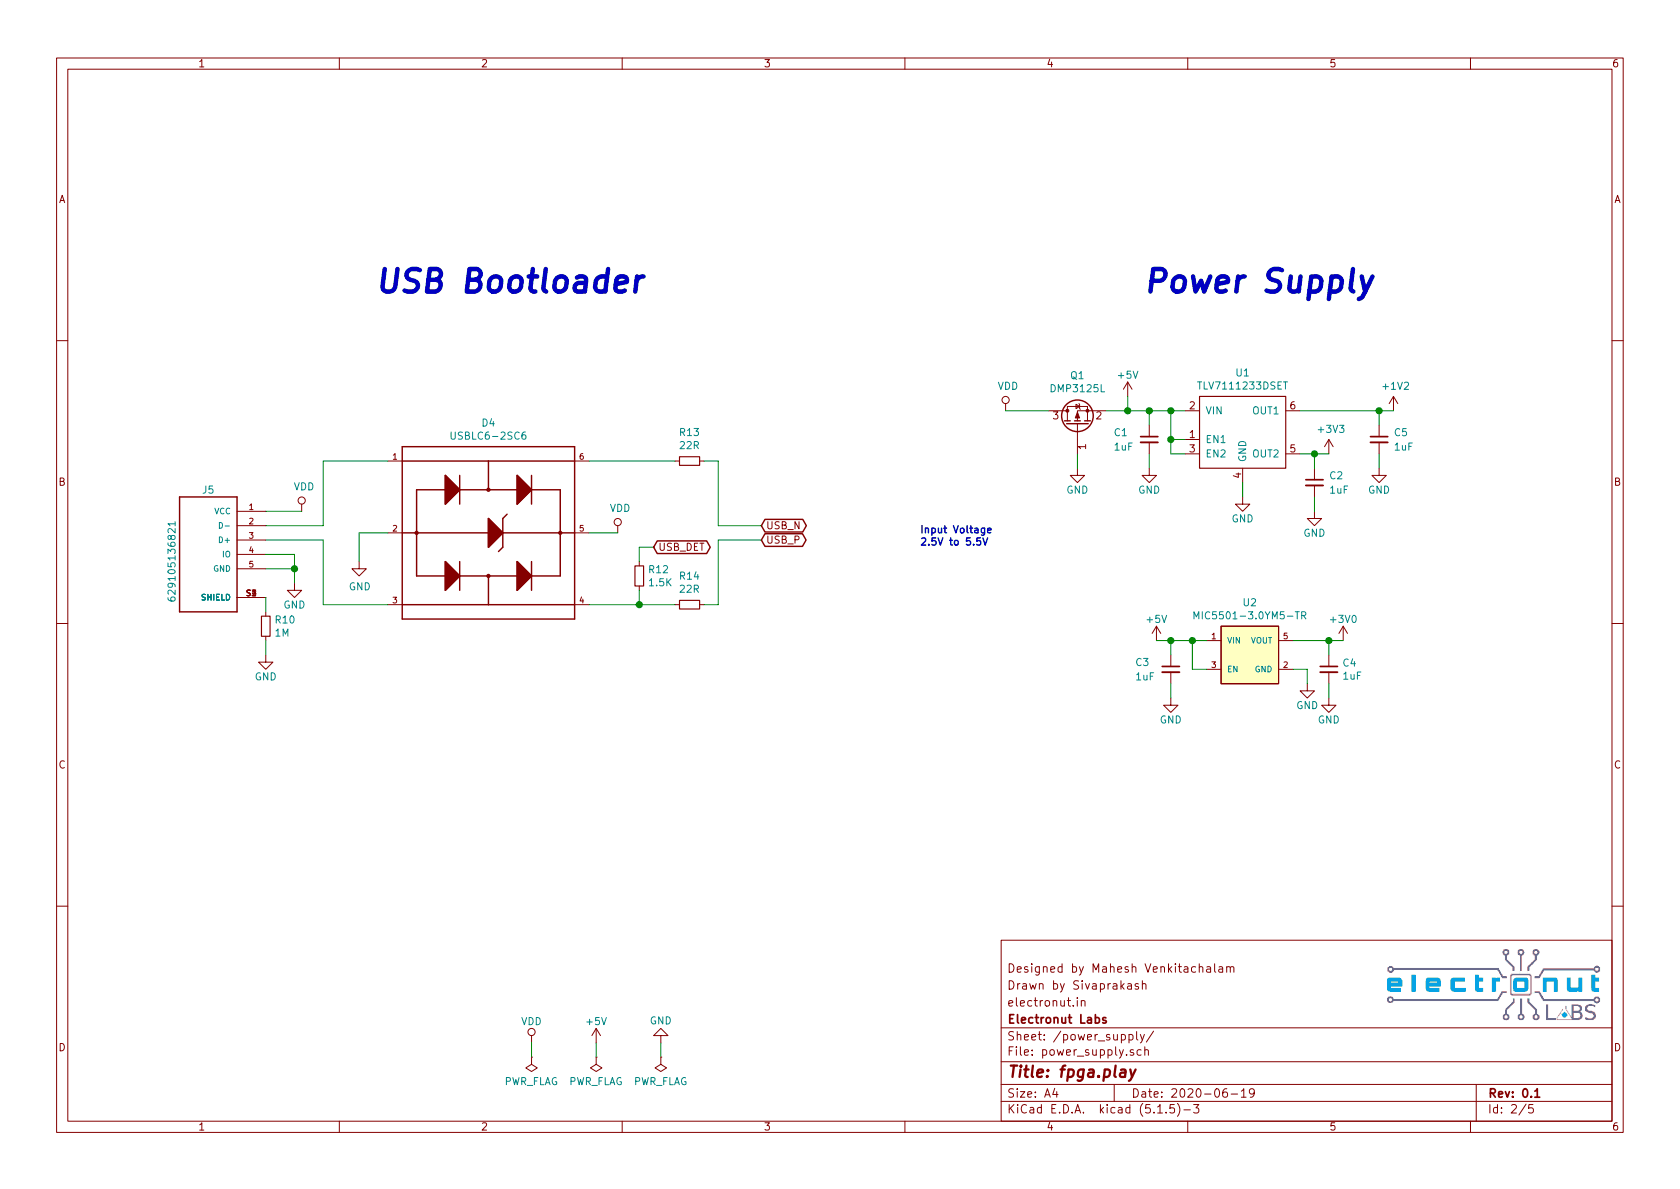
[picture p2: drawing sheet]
EESchema Schematic File Version 4
EELAYER 30 0
EELAYER END
$Descr A4 11693 8268
encoding utf-8
Sheet 2 5
Title "fpga.play"
Date "2020-06-19"
Rev "0.1"
Comp "Electronut Labs"
Comment1 "electronut.in"
Comment2 "Drawn by Sivaprakash"
Comment3 "Designed by Mahesh Venkitachalam"
Comment4 ""
$EndDescr
$Comp
L Device:C_Small C1
U 1 1
P 8000 3050
F 0 "C1" H 7750 3100 50  0000 L CNN
F 1 "1uF" H 7750 3000 50  0000 L CNN
F 2 "Capacitor_SMD:C_0603_1608Metric" H 8000 3050 50  0001 C CNN
F 3 "~" H 8000 3050 50  0001 C CNN
	1    8000 3050
	1    0    0    -1  
$EndComp
$Comp
L power:GND #PWR0103
U 1 1
P 8000 3250
F 0 "#PWR0103" H 8000 3000 50  0001 C CNN
F 1 "GND" H 8000 3100 50  0000 C CNN
F 2 "" H 8000 3250 50  0001 C CNN
F 3 "" H 8000 3250 50  0001 C CNN
	1    8000 3250
	1    0    0    -1  
$EndComp
$Comp
L Device:C_Small C3
U 1 1
P 8150 4650
F 0 "C3" H 7900 4700 50  0000 L CNN
F 1 "1uF" H 7900 4600 50  0000 L CNN
F 2 "Capacitor_SMD:C_0603_1608Metric" H 8150 4650 50  0001 C CNN
F 3 "~" H 8150 4650 50  0001 C CNN
	1    8150 4650
	1    0    0    -1  
$EndComp
$Comp
L Device:C_Small C2
U 1 1
P 9150 3350
F 0 "C2" H 9250 3400 50  0000 L CNN
F 1 "1uF" H 9250 3300 50  0000 L CNN
F 2 "Capacitor_SMD:C_0603_1608Metric" H 9150 3350 50  0001 C CNN
F 3 "~" H 9150 3350 50  0001 C CNN
	1    9150 3350
	1    0    0    -1  
$EndComp
$Comp
L Device:C_Small C5
U 1 1
P 9600 3050
F 0 "C5" H 9700 3100 50  0000 L CNN
F 1 "1uF" H 9700 3000 50  0000 L CNN
F 2 "Capacitor_SMD:C_0603_1608Metric" H 9600 3050 50  0001 C CNN
F 3 "~" H 9600 3050 50  0001 C CNN
	1    9600 3050
	1    0    0    -1  
$EndComp
$Comp
L power:+3V0 #PWR0116
U 1 1
P 9350 4450
F 0 "#PWR0116" H 9350 4300 50  0001 C CNN
F 1 "+3V0" H 9350 4600 50  0000 C CNN
F 2 "" H 9350 4450 50  0001 C CNN
F 3 "" H 9350 4450 50  0001 C CNN
	1    9350 4450
	1    0    0    -1  
$EndComp
Wire Wire Line
	8000 3150 8000 3250
Wire Wire Line
	8000 2850 8000 2950
$Comp
L power:GND #PWR0110
U 1 1
P 8150 4850
F 0 "#PWR0110" H 8150 4600 50  0001 C CNN
F 1 "GND" H 8150 4700 50  0000 C CNN
F 2 "" H 8150 4850 50  0001 C CNN
F 3 "" H 8150 4850 50  0001 C CNN
	1    8150 4850
	1    0    0    -1  
$EndComp
Wire Wire Line
	8150 4750 8150 4850
$Comp
L Device:C_Small C4
U 1 1
P 9250 4650
F 0 "C4" H 9342 4696 50  0000 L CNN
F 1 "1uF" H 9342 4605 50  0000 L CNN
F 2 "Capacitor_SMD:C_0603_1608Metric" H 9250 4650 50  0001 C CNN
F 3 "~" H 9250 4650 50  0001 C CNN
	1    9250 4650
	1    0    0    -1  
$EndComp
Wire Wire Line
	9250 4550 9250 4450
Wire Wire Line
	9250 4450 9350 4450
Wire Wire Line
	9250 4750 9250 4850
$Comp
L power:GND #PWR0115
U 1 1
P 9250 4850
F 0 "#PWR0115" H 9250 4600 50  0001 C CNN
F 1 "GND" H 9250 4700 50  0000 C CNN
F 2 "" H 9250 4850 50  0001 C CNN
F 3 "" H 9250 4850 50  0001 C CNN
	1    9250 4850
	1    0    0    -1  
$EndComp
Text Notes 6400 3800 0    50   ~ 10
Input Voltage\n2.5V to 5.5V
$Comp
L power:+5V #PWR0104
U 1 1
P 7850 2750
F 0 "#PWR0104" H 7850 2600 50  0001 C CNN
F 1 "+5V" H 7850 2900 50  0000 C CNN
F 2 "" H 7850 2750 50  0001 C CNN
F 3 "" H 7850 2750 50  0001 C CNN
	1    7850 2750
	1    0    0    -1  
$EndComp
$Comp
L Device:Q_PMOS_GSD Q1
U 1 1
P 7500 2950
F 0 "Q1" V 7842 2950 50  0000 C CNN
F 1 "DMP3125L" V 7751 2950 50  0000 C CNN
F 2 "Package_TO_SOT_SMD:SOT-23" H 7700 3050 50  0001 C CNN
F 3 "~" H 7500 2950 50  0001 C CNN
	1    7500 2950
	0    -1   -1   0   
$EndComp
Wire Wire Line
	7850 2850 7850 2750
Wire Wire Line
	7500 3150 7500 3250
$Comp
L power:GND #PWR0112
U 1 1
P 7500 3250
F 0 "#PWR0112" H 7500 3000 50  0001 C CNN
F 1 "GND" H 7500 3100 50  0000 C CNN
F 2 "" H 7500 3250 50  0001 C CNN
F 3 "" H 7500 3250 50  0001 C CNN
	1    7500 3250
	1    0    0    -1  
$EndComp
Wire Wire Line
	7300 2850 7000 2850
$Comp
L power:VDD #PWR0152
U 1 1
P 7000 2850
F 0 "#PWR0152" H 7000 2700 50  0001 C CNN
F 1 "VDD" H 7017 3023 50  0000 C CNN
F 2 "" H 7000 2850 50  0001 C CNN
F 3 "" H 7000 2850 50  0001 C CNN
	1    7000 2850
	1    0    0    -1  
$EndComp
Text Notes 7950 2050 0    157  Italic 31
Power Supply
$Comp
L power:PWR_FLAG #FLG0101
U 1 1
P 4600 7350
F 0 "#FLG0101" H 4600 7425 50  0001 C CNN
F 1 "PWR_FLAG" H 4600 7523 50  0000 C CNN
F 2 "" H 4600 7350 50  0001 C CNN
F 3 "~" H 4600 7350 50  0001 C CNN
	1    4600 7350
	-1   0    0    1   
$EndComp
$Comp
L power:GND #PWR0125
U 1 1
P 4600 7250
F 0 "#PWR0125" H 4600 7000 50  0001 C CNN
F 1 "GND" H 4600 7100 50  0000 C CNN
F 2 "" H 4600 7250 50  0001 C CNN
F 3 "" H 4600 7250 50  0001 C CNN
	1    4600 7250
	-1   0    0    1   
$EndComp
$Comp
L power:VDD #PWR0150
U 1 1
P 3700 7250
F 0 "#PWR0150" H 3700 7100 50  0001 C CNN
F 1 "VDD" H 3700 7400 50  0000 C CNN
F 2 "" H 3700 7250 50  0001 C CNN
F 3 "" H 3700 7250 50  0001 C CNN
	1    3700 7250
	1    0    0    -1  
$EndComp
$Comp
L power:+5V #PWR0151
U 1 1
P 4150 7250
F 0 "#PWR0151" H 4150 7100 50  0001 C CNN
F 1 "+5V" H 4150 7400 50  0000 C CNN
F 2 "" H 4150 7250 50  0001 C CNN
F 3 "" H 4150 7250 50  0001 C CNN
	1    4150 7250
	1    0    0    -1  
$EndComp
$Comp
L power:PWR_FLAG #FLG0106
U 1 1
P 4150 7350
F 0 "#FLG0106" H 4150 7425 50  0001 C CNN
F 1 "PWR_FLAG" H 4150 7523 50  0000 C CNN
F 2 "" H 4150 7350 50  0001 C CNN
F 3 "~" H 4150 7350 50  0001 C CNN
	1    4150 7350
	-1   0    0    1   
$EndComp
$Comp
L power:PWR_FLAG #FLG0107
U 1 1
P 3700 7350
F 0 "#FLG0107" H 3700 7425 50  0001 C CNN
F 1 "PWR_FLAG" H 3700 7523 50  0000 C CNN
F 2 "" H 3700 7350 50  0001 C CNN
F 3 "~" H 3700 7350 50  0001 C CNN
	1    3700 7350
	-1   0    0    1   
$EndComp
Wire Wire Line
	3700 7350 3700 7250
Wire Wire Line
	4150 7350 4150 7250
Wire Wire Line
	4600 7250 4600 7350
$Comp
L fpga-play:629105136821 J5
U 1 1
P 1450 3850
F 0 "J5" H 1450 4300 50  0000 C CNN
F 1 "629105136821" V 1700 3800 50  0000 C CNN
F 2 "fpga-play:WE_629105136821" H 1450 3850 50  0001 L BNN
F 3 "P" H 1450 3850 50  0001 L BNN
F 4 "Manufacturer Recommendations" H 1450 3850 50  0001 L BNN "Field4"
F 5 "Wurth Electronics" H 1450 3850 50  0001 L BNN "Field5"
	1    1450 3850
	-1   0    0    -1  
$EndComp
Wire Wire Line
	1850 3550 2100 3550
$Comp
L fpga-play:USBLC6-2SC6 D4
U 1 1
P 3400 3700
F 0 "D4" H 3400 4467 50  0000 C CNN
F 1 "USBLC6-2SC6" H 3400 4376 50  0000 C CNN
F 2 "fpga-play:SOT95P280X145-6N" H 3400 3700 50  0001 L BNN
F 3 "STMicroelectronics" H 3400 3700 50  0001 L BNN
F 4 "1.45mm" H 3400 3700 50  0001 L BNN "Field4"
F 5 "5" H 3400 3700 50  0001 L BNN "Field5"
F 6 "IPC-7351B" H 3400 3700 50  0001 L BNN "Field6"
	1    3400 3700
	1    0    0    -1  
$EndComp
$Comp
L Device:R_Small R12
U 1 1
P 4450 4000
F 0 "R12" H 4509 4046 50  0000 L CNN
F 1 "1.5K" H 4509 3955 50  0000 L CNN
F 2 "Resistor_SMD:R_0603_1608Metric" H 4450 4000 50  0001 C CNN
F 3 "~" H 4450 4000 50  0001 C CNN
	1    4450 4000
	1    0    0    -1  
$EndComp
$Comp
L Device:R_Small R14
U 1 1
P 4800 4200
F 0 "R14" V 4996 4200 50  0000 C CNN
F 1 "22R" V 4905 4200 50  0000 C CNN
F 2 "Resistor_SMD:R_0603_1608Metric" H 4800 4200 50  0001 C CNN
F 3 "~" H 4800 4200 50  0001 C CNN
	1    4800 4200
	0    -1   -1   0   
$EndComp
$Comp
L power:VDD #PWR0173
U 1 1
P 2100 3550
F 0 "#PWR0173" H 2100 3400 50  0001 C CNN
F 1 "VDD" H 2117 3723 50  0000 C CNN
F 2 "" H 2100 3550 50  0001 C CNN
F 3 "" H 2100 3550 50  0001 C CNN
	1    2100 3550
	1    0    0    -1  
$EndComp
Wire Wire Line
	2700 3200 2250 3200
Wire Wire Line
	2250 3200 2250 3650
Wire Wire Line
	2250 4200 2700 4200
Wire Wire Line
	2250 3750 2250 4200
Wire Wire Line
	2700 3700 2500 3700
Wire Wire Line
	2500 3700 2500 3900
$Comp
L power:GND #PWR0174
U 1 1
P 2500 3900
F 0 "#PWR0174" H 2500 3650 50  0001 C CNN
F 1 "GND" H 2505 3727 50  0000 C CNN
F 2 "" H 2500 3900 50  0001 C CNN
F 3 "" H 2500 3900 50  0001 C CNN
	1    2500 3900
	1    0    0    -1  
$EndComp
Wire Wire Line
	4100 3700 4300 3700
$Comp
L power:VDD #PWR0175
U 1 1
P 4300 3700
F 0 "#PWR0175" H 4300 3550 50  0001 C CNN
F 1 "VDD" H 4317 3873 50  0000 C CNN
F 2 "" H 4300 3700 50  0001 C CNN
F 3 "" H 4300 3700 50  0001 C CNN
	1    4300 3700
	1    0    0    -1  
$EndComp
Wire Wire Line
	4450 3900 4450 3800
Wire Wire Line
	1850 3750 2250 3750
Wire Wire Line
	2250 3650 1850 3650
Wire Wire Line
	1850 3850 2050 3850
Wire Wire Line
	2050 3850 2050 3950
Connection ~ 2050 3950
Wire Wire Line
	2050 3950 2050 4050
Wire Wire Line
	1850 3950 2050 3950
$Comp
L power:GND #PWR0176
U 1 1
P 2050 4050
F 0 "#PWR0176" H 2050 3800 50  0001 C CNN
F 1 "GND" H 2050 3900 50  0000 C CNN
F 2 "" H 2050 4050 50  0001 C CNN
F 3 "" H 2050 4050 50  0001 C CNN
	1    2050 4050
	1    0    0    -1  
$EndComp
$Comp
L power:GND #PWR0178
U 1 1
P 1850 4550
F 0 "#PWR0178" H 1850 4300 50  0001 C CNN
F 1 "GND" H 1850 4400 50  0000 C CNN
F 2 "" H 1850 4550 50  0001 C CNN
F 3 "" H 1850 4550 50  0001 C CNN
	1    1850 4550
	1    0    0    -1  
$EndComp
$Comp
L Device:R_Small R10
U 1 1
P 1850 4350
F 0 "R10" H 1909 4396 50  0000 L CNN
F 1 "1M" H 1909 4305 50  0000 L CNN
F 2 "Resistor_SMD:R_0603_1608Metric" H 1850 4350 50  0001 C CNN
F 3 "~" H 1850 4350 50  0001 C CNN
	1    1850 4350
	1    0    0    -1  
$EndComp
Wire Wire Line
	1850 4250 1850 4150
Wire Wire Line
	1850 4550 1850 4450
Wire Wire Line
	4100 4200 4450 4200
Wire Wire Line
	4450 4100 4450 4200
$Comp
L Device:R_Small R13
U 1 1
P 4800 3200
F 0 "R13" V 4996 3200 50  0000 C CNN
F 1 "22R" V 4905 3200 50  0000 C CNN
F 2 "Resistor_SMD:R_0603_1608Metric" H 4800 3200 50  0001 C CNN
F 3 "~" H 4800 3200 50  0001 C CNN
	1    4800 3200
	0    -1   -1   0   
$EndComp
Wire Wire Line
	4100 3200 4700 3200
Wire Wire Line
	4700 4200 4450 4200
Connection ~ 4450 4200
Wire Wire Line
	4900 4200 5000 4200
Wire Wire Line
	5000 4200 5000 3750
Wire Wire Line
	4900 3200 5000 3200
Wire Wire Line
	5000 3200 5000 3650
Wire Wire Line
	5000 3650 5300 3650
Wire Wire Line
	5000 3750 5300 3750
Text GLabel 5300 3650 2    50   BiDi ~ 0
USB_N
Text GLabel 5300 3750 2    50   BiDi ~ 0
USB_P
Wire Wire Line
	4550 3800 4450 3800
Text GLabel 4550 3800 2    50   BiDi ~ 0
USB_DET
Text Notes 2600 2050 0    157  Italic 31
USB Bootloader
$Comp
L fpga-play:MIC5501-3.0YM5-TR U2
U 1 1
P 8900 4550
F 0 "U2" H 8700 4916 50  0000 C CNN
F 1 "MIC5501-3.0YM5-TR" H 8700 4825 50  0000 C CNN
F 2 "fpga-play:SOT95P280X145-5N" H 8900 4550 50  0001 L BNN
F 3 "microchip" H 8900 4550 50  0001 L BNN
	1    8900 4550
	1    0    0    -1  
$EndComp
$Comp
L fpga-play:TLV7111233DSET U1
U 1 1
P 8550 2850
F 0 "U1" H 8650 3116 50  0000 C CNN
F 1 "TLV7111233DSET" H 8650 3025 50  0000 C CNN
F 2 "fpga-play:SON50P150X150X80-6N" H 8550 2850 50  0001 C CNN
F 3 "" H 8550 2850 50  0001 C CNN
	1    8550 2850
	1    0    0    -1  
$EndComp
$Comp
L power:+5V #PWR0101
U 1 1
P 8050 4450
F 0 "#PWR0101" H 8050 4300 50  0001 C CNN
F 1 "+5V" H 8050 4600 50  0000 C CNN
F 2 "" H 8050 4450 50  0001 C CNN
F 3 "" H 8050 4450 50  0001 C CNN
	1    8050 4450
	1    0    0    -1  
$EndComp
$Comp
L power:+1V2 #PWR?
U 1 1
P 9700 2850
AR Path="/5EDD6D16/5F2D4624" Ref="#PWR?"  Part="1" 
AR Path="/5EDD6CE1/5F2D4624" Ref="#PWR0102"  Part="1" 
F 0 "#PWR0102" H 9700 2700 50  0001 C CNN
F 1 "+1V2" H 9715 3023 50  0000 C CNN
F 2 "" H 9700 2850 50  0001 C CNN
F 3 "" H 9700 2850 50  0001 C CNN
	1    9700 2850
	1    0    0    -1  
$EndComp
$Comp
L power:+3V3 #PWR?
U 1 1
P 9250 3150
AR Path="/5EDD6D16/5F2D462A" Ref="#PWR?"  Part="1" 
AR Path="/5EDD6CE1/5F2D462A" Ref="#PWR0105"  Part="1" 
F 0 "#PWR0105" H 9250 3000 50  0001 C CNN
F 1 "+3V3" H 9265 3323 50  0000 C CNN
F 2 "" H 9250 3150 50  0001 C CNN
F 3 "" H 9250 3150 50  0001 C CNN
	1    9250 3150
	1    0    0    -1  
$EndComp
Wire Wire Line
	9050 3150 9150 3150
Wire Wire Line
	9150 3150 9150 3250
Wire Wire Line
	9150 3150 9250 3150
Connection ~ 9150 3150
Wire Wire Line
	9050 2850 9600 2850
Wire Wire Line
	9600 2950 9600 2850
Connection ~ 9600 2850
Wire Wire Line
	9600 2850 9700 2850
Wire Wire Line
	9600 3150 9600 3250
Wire Wire Line
	9150 3450 9150 3550
Wire Wire Line
	8650 3350 8650 3450
Wire Wire Line
	8250 3150 8150 3150
Wire Wire Line
	8150 3150 8150 3050
Wire Wire Line
	8150 2850 8250 2850
Connection ~ 8150 3050
Wire Wire Line
	8150 3050 8150 2850
Wire Wire Line
	8000 2850 8150 2850
Connection ~ 8150 2850
Wire Wire Line
	7700 2850 7850 2850
Wire Wire Line
	7850 2850 8000 2850
Connection ~ 7850 2850
Connection ~ 8000 2850
$Comp
L power:GND #PWR0106
U 1 1
P 8650 3450
F 0 "#PWR0106" H 8650 3200 50  0001 C CNN
F 1 "GND" H 8650 3300 50  0000 C CNN
F 2 "" H 8650 3450 50  0001 C CNN
F 3 "" H 8650 3450 50  0001 C CNN
	1    8650 3450
	1    0    0    -1  
$EndComp
$Comp
L power:GND #PWR0107
U 1 1
P 9150 3550
F 0 "#PWR0107" H 9150 3300 50  0001 C CNN
F 1 "GND" H 9150 3400 50  0000 C CNN
F 2 "" H 9150 3550 50  0001 C CNN
F 3 "" H 9150 3550 50  0001 C CNN
	1    9150 3550
	1    0    0    -1  
$EndComp
$Comp
L power:GND #PWR0108
U 1 1
P 9600 3250
F 0 "#PWR0108" H 9600 3000 50  0001 C CNN
F 1 "GND" H 9600 3100 50  0000 C CNN
F 2 "" H 9600 3250 50  0001 C CNN
F 3 "" H 9600 3250 50  0001 C CNN
	1    9600 3250
	1    0    0    -1  
$EndComp
Wire Wire Line
	8300 4450 8300 4650
Wire Wire Line
	8300 4650 8400 4650
Wire Wire Line
	8300 4450 8400 4450
Wire Wire Line
	8300 4450 8150 4450
Wire Wire Line
	8150 4450 8150 4550
Connection ~ 8300 4450
Wire Wire Line
	8150 4450 8050 4450
Connection ~ 8150 4450
Wire Wire Line
	9250 4450 9000 4450
Connection ~ 9250 4450
Wire Wire Line
	9000 4650 9100 4650
Wire Wire Line
	9100 4650 9100 4750
$Comp
L power:GND #PWR0109
U 1 1
P 9100 4750
F 0 "#PWR0109" H 9100 4500 50  0001 C CNN
F 1 "GND" H 9100 4600 50  0000 C CNN
F 2 "" H 9100 4750 50  0001 C CNN
F 3 "" H 9100 4750 50  0001 C CNN
	1    9100 4750
	1    0    0    -1  
$EndComp
Wire Wire Line
	8150 3050 8250 3050
$EndSCHEMATC
